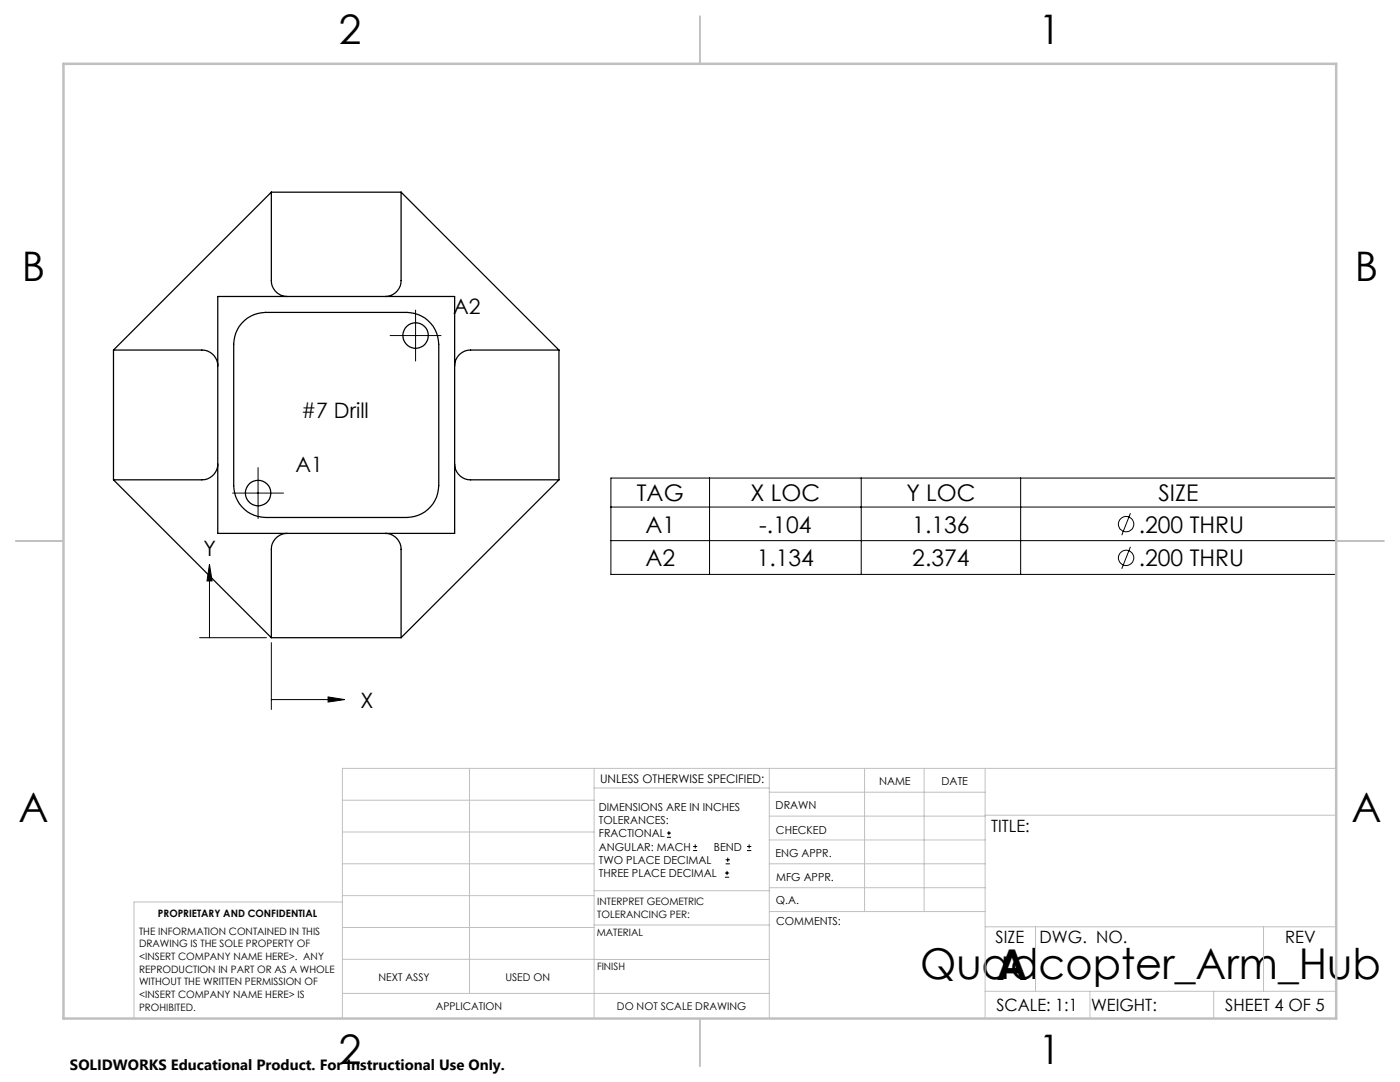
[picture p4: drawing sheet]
<svg xmlns="http://www.w3.org/2000/svg" width="279mm" height="216mm" viewBox="0 0 279 216" stroke-linecap="round" stroke-linejoin="round" font-family="sans-serif">
<g fill="none" stroke="#000" stroke-width=".25">
<path d="M54.2 38.3v17.7a3.2 3.2 0 0 0 3.1 3.2M54.2 38.3l-31.6 31.6M54.2 38.3h25.8M80 38.3v17.7a3.2 3.2 0 0 1-3.1 3.2M80 38.3l31.5 31.6M43.5 59.2h47.2v47.2h-47.2zM22.6 69.9h17.7a3.2 3.2 0 0 1 3.2 3.1M22.6 69.9v25.8M48.3 64.5a6.4 6.4 0 0 1 4.7-2.2h28.2a6.4 6.4 0 0 1 6.4 6.4v28.2a6.4 6.4 0 0 1-6.4 6.4h-28.2a6.4 6.4 0 0 1-6.4-6.4v-28.2a6.4 6.4 0 0 1 1.7-4.2zM111.5 69.9h-17.6a3.2 3.2 0 0 0-3.2 3.1M111.5 69.9v25.8M22.6 95.7l31.6 31.5"/>
<path d="M43.5 92.6a3.2 3.2 0 0 1-3.2 3.1h-17.7M90.7 92.6a3.2 3.2 0 0 0 3.2 3.1h17.6M111.5 95.7l-31.5 31.5M57.3 106.4a3.2 3.2 0 0 0-3.1 3.2v17.6M76.9 106.4a3.2 3.2 0 0 1 3.1 3.2v17.6M54.2 127.2h25.8"/>
<circle cx="82.9" cy="67" r="2.53"/>
<circle cx="51.5" cy="98.4" r="2.54"/>
</g>
<g fill="none" stroke="#000" stroke-width=".2">
<path d="M77.9 67h10.1M82.9 61.9v10.1M46.4 98.4h10.2M51.5 93.3v10.2M121.9 95.4h144.8v19.2h-144.8zM141.6 95.4v19.2M171.9 95.4v19.2M203.7 95.4v19.2M41.8 112.6l.5 3.3h-1zM41.8 115.9v11.3M121.9 101.2h144.8M121.9 107.9h144.8"/>
<path d="M225.6 102.4l-1.7 4.4M225.6 109.1l-1.7 4.4M39.8 127.2h13.4M54.2 128.2v13.4M54.2 139.6h11.3M65.5 139.1l3.3 .5-3.3 .5zM133.1 167.1h.8M133.1 166.2h.8M133.5 165.8v.9M138.3 169.7h.8M138.3 168.9h.8M138.7 168.5v.8"/>
<path d="M144.7 175h.8M144.7 174.2h.8M144.8 172.4h.9M144.8 171.6h.9M145.1 173.8v.8M145.2 171.1v.9M149.1 169.7h.8M149.1 168.9h.8M149.5 168.5v.8"/>
<circle cx="224.7" cy="111.3" r="1.53"/>
<circle cx="224.7" cy="104.6" r="1.53"/>
</g>
<g fill="none" stroke="#c0c0c0" stroke-width=".2">
<path d="M68.3 159.7h50.3M93.7 153.3v44.9M118.6 153.3v49.9M118.6 157.2h34.9M153.5 153.3v49.9M153.5 158.1h43.1M172.5 153.3v28.6M184.4 153.3v28.6M196.6 153.3v49.9M266.7 153.3h-198.4v49.9M68.3 178.7h50.3M68.3 172.4h50.3"/>
<path d="M68.3 166h50.3M68.3 180h-41.6v23.2M118.6 177.7h35M153.5 167.6h43.1M153.5 162.8h43.1M153.5 172.4h43.1M153.5 177.1h43.1M196.6 162.7h70.1M68.3 198.2h85.2M68.3 191.4l85.2 .1M68.3 185.1h50.3M118.6 184.6h35"/>
<path d="M153.6 181.9h43M196.6 197.8h70.1M196.6 184.9h70.1M206.7 184.9v12.9M217.5 197.8v5.4M242.2 197.8v5.4M252.2 184.9v12.9"/>
</g>
<path d="M139.7 3.2v9.5M3.1 107.9h9.6M266.7 107.9h9.5M139.7 203.2v9.6" fill="none" stroke="#c0c0c0" stroke-width=".25"/>
<path d="M12.7 12.7h254v190.5h-254z" fill="none" stroke="#c0c0c0" stroke-width=".5"/>
<path d="M65.5 139.1l3.3 .5-3.3 .5zM41.8 112.6l.5 3.3h-1z" fill="#000"/>
<g font-size="8.5">
<text x="183.6" y="195.4">Quadcopter_Arm_Hub</text>
<text x="198.9" y="195.5">A</text>
</g>
<g font-size="8.1">
<text x="67.6" y="8.9">2</text>
<text x="207.3" y="8.9">1</text>
<text x="4.4" y="56.2">B</text>
<text x="270.4" y="56.2">B</text>
<text x="3.7" y="164.1">A</text>
<text x="269.7" y="164.1">A</text>
<text x="67.6" y="212.4">2</text>
<text x="207.3" y="212.4">1</text>
</g>
<g font-size="4.6">
<text x="127.1" y="100">TAG</text>
<text x="149.8" y="100">X LOC</text>
<text x="180.9" y="100">Y LOC</text>
<text x="231.2" y="100">SIZE</text>
<text x="128.8" y="106.3">A1</text>
<text x="151.5" y="106.3">-.104</text>
<text x="182.1" y="106.3">1.136</text>
<text x="227.3" y="106.3">.200 THRU</text>
<text x="128.8" y="113">A2</text>
<text x="151" y="113">1.134</text>
<text x="182.1" y="113">2.374</text>
<text x="227.3" y="113">.200 THRU</text>
</g>
<g font-size="4.2">
<text x="90.4" y="62.7">A2</text>
<text x="60.1" y="83.5">#7 Drill</text>
<text x="59" y="94.2">A1</text>
<text x="40.6" y="111">Y</text>
<text x="72" y="141.2">X</text>
</g>
<g font-size="3.4">
<text x="197.8" y="166">TITLE:</text>
<text x="198.7" y="188.1">SIZE</text>
<text x="207.5" y="188.1">DWG. NO.</text>
<text x="256.5" y="188.2">REV</text>
<text x="198.8" y="201.7">SCALE: 1:1</text>
<text x="217.7" y="201.8">WEIGHT:</text>
<text x="244.5" y="201.7">SHEET 4 OF 5</text>
</g>
<text font-size="3" x="14" y="213.5">SOLIDWORKS Educational Product. For Instructional Use Only.</text>
<text font-size="2.4" x="119.8" y="156.2">UNLESS OTHERWISE SPECIFIED:</text>
<g font-size="2.2">
<text x="119.5" y="161.8">DIMENSIONS ARE IN INCHES</text>
<text x="154.8" y="161.4">DRAWN</text>
<text x="175.4" y="156.6">NAME</text>
<text x="187.9" y="156.7">DATE</text>
<text x="119.5" y="164.4">TOLERANCES:</text>
<text x="119.5" y="167.1">FRACTIONAL</text>
<text x="154.9" y="166.3">CHECKED</text>
<text x="119.5" y="169.7">ANGULAR: MACH</text>
<text x="119.5" y="172.4">TWO PLACE DECIMAL</text>
<text x="142.5" y="169.7">BEND</text>
<text x="154.8" y="171">ENG APPR.</text>
<text x="119.5" y="175">THREE PLACE DECIMAL</text>
<text x="154.9" y="175.7">MFG APPR.</text>
<text x="154.9" y="180.4">Q.A.</text>
<text x="154.9" y="184.6">COMMENTS:</text>
</g>
<g font-size="2.1">
<text x="75.5" y="195.7">NEXT ASSY</text>
<text x="100.9" y="195.7">USED ON</text>
<text x="86.9" y="201.5">APPLICATION</text>
<text x="123.1" y="201.6">DO NOT SCALE DRAWING</text>
</g>
<g font-size="2">
<text x="31.5" y="182.9">PROPRIETARY AND CONFIDENTIAL</text>
<text x="119.2" y="180.6">INTERPRET GEOMETRIC</text>
<text x="119.2" y="183.1">TOLERANCING PER:</text>
<text x="27.8" y="186.5">THE INFORMATION CONTAINED IN THIS</text>
<text x="27.8" y="189">DRAWING IS THE SOLE PROPERTY OF</text>
<text x="27.8" y="191.6">&lt;INSERT COMPANY NAME HERE&gt;. ANY</text>
<text x="119.1" y="186.7">MATERIAL</text>
<text x="27.8" y="194.1">REPRODUCTION IN PART OR AS A WHOLE</text>
<text x="27.8" y="196.6">WITHOUT THE WRITTEN PERMISSION OF</text>
<text x="119.1" y="193.5">FINISH</text>
<text x="27.8" y="199.1">&lt;INSERT COMPANY NAME HERE&gt; IS</text>
<text x="27.8" y="201.7">PROHIBITED.</text>
</g>
</svg>
